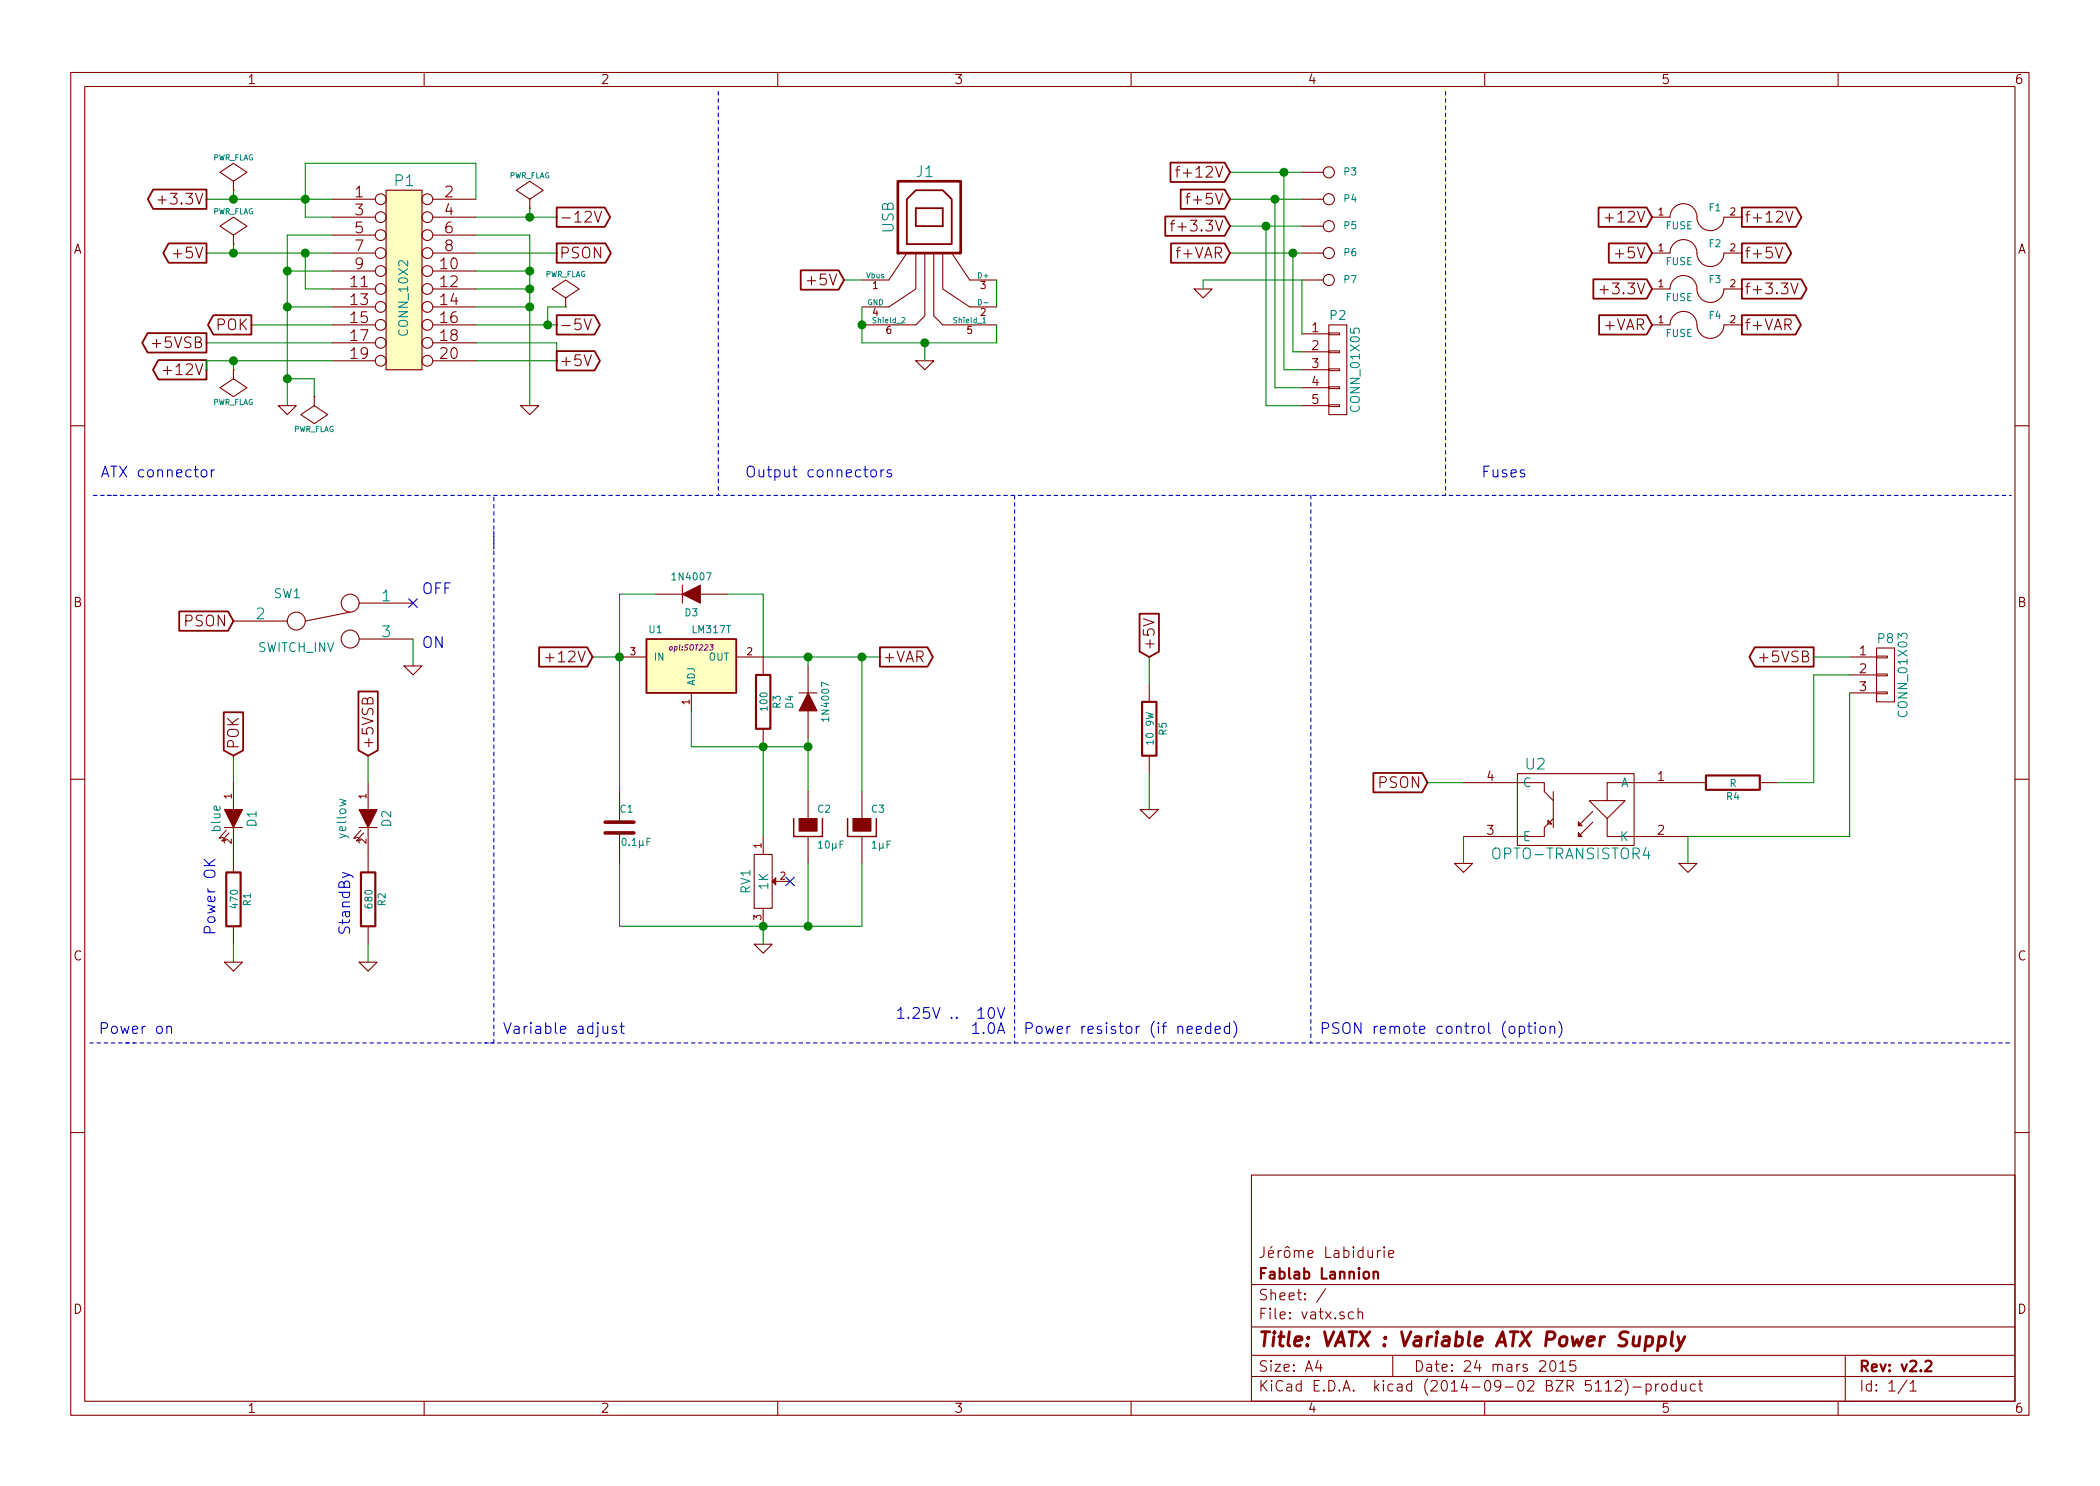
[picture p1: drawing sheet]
EESchema Schematic File Version 2
LIBS:power
LIBS:device
LIBS:transistors
LIBS:conn
LIBS:linear
LIBS:regul
LIBS:74xx
LIBS:cmos4000
LIBS:adc-dac
LIBS:memory
LIBS:xilinx
LIBS:special
LIBS:microcontrollers
LIBS:dsp
LIBS:microchip
LIBS:analog_switches
LIBS:motorola
LIBS:texas
LIBS:intel
LIBS:audio
LIBS:interface
LIBS:digital-audio
LIBS:philips
LIBS:display
LIBS:cypress
LIBS:siliconi
LIBS:opto
LIBS:atmel
LIBS:contrib
LIBS:valves
LIBS:vatx-cache
EELAYER 24 0
EELAYER END
$Descr A4 11693 8268
encoding utf-8
Sheet 1 1
Title "VATX : Variable ATX Power Supply"
Date "24 mars 2015"
Rev "v2.2"
Comp "Fablab Lannion"
Comment1 "Jérôme Labidurie"
Comment2 ""
Comment3 ""
Comment4 ""
$EndDescr
$Comp
L CONN_10X2 P1
U 1 1
P 2250 1550
F 0 "P1" H 2250 2100 60  0000 C CNN
F 1 "CONN_10X2" V 2250 1450 50  0000 C CNN
F 2 "atx:ATX_NON_90DEG" H 2250 1550 60  0001 C CNN
F 3 "" H 2250 1550 60  0000 C CNN
	1    2250 1550
	1    0    0    -1  
$EndComp
Wire Wire Line
	1150 1100 1850 1100
Text GLabel 1150 1100 0    60   Output ~ 0
+3.3V
Wire Wire Line
	1700 1200 1850 1200
Wire Wire Line
	1700 900  1700 1200
Connection ~ 1700 1100
Wire Wire Line
	2650 1100 2650 900 
Wire Wire Line
	2650 900  1700 900 
Wire Wire Line
	1850 1400 1150 1400
Text GLabel 1150 1400 0    60   Output ~ 0
+5V
Wire Wire Line
	1850 1300 1600 1300
Wire Wire Line
	1600 1300 1600 2250
$Comp
L GND #PWR01
U 1 1
P 1600 2250
F 0 "#PWR01" H 1600 2250 30  0001 C CNN
F 1 "GND" H 1600 2180 30  0001 C CNN
F 2 "" H 1600 2250 60  0000 C CNN
F 3 "" H 1600 2250 60  0000 C CNN
	1    1600 2250
	1    0    0    -1  
$EndComp
Wire Wire Line
	1850 1500 1600 1500
Connection ~ 1600 1500
Wire Wire Line
	1850 1600 1700 1600
Wire Wire Line
	1700 1600 1700 1400
Connection ~ 1700 1400
Wire Wire Line
	1850 1700 1600 1700
Connection ~ 1600 1700
Wire Wire Line
	1850 1800 1400 1800
Wire Wire Line
	1850 2000 1150 2000
Wire Wire Line
	2650 1300 2950 1300
Wire Wire Line
	2950 1300 2950 2250
$Comp
L GND #PWR02
U 1 1
P 2950 2250
F 0 "#PWR02" H 2950 2250 30  0001 C CNN
F 1 "GND" H 2950 2180 30  0001 C CNN
F 2 "" H 2950 2250 60  0000 C CNN
F 3 "" H 2950 2250 60  0000 C CNN
	1    2950 2250
	1    0    0    -1  
$EndComp
Wire Wire Line
	2650 1500 2950 1500
Connection ~ 2950 1500
Wire Wire Line
	2650 1600 2950 1600
Connection ~ 2950 1600
Wire Wire Line
	2650 1700 2950 1700
Connection ~ 2950 1700
Wire Wire Line
	2650 1800 3100 1800
Wire Wire Line
	2650 1900 3100 1900
Wire Wire Line
	2650 2000 3100 2000
Wire Wire Line
	3100 2000 3100 1900
Wire Wire Line
	1850 1900 1150 1900
Text GLabel 1150 1900 0    60   Output ~ 0
+5VSB
Text GLabel 1150 2050 0    60   Output ~ 0
+12V
Wire Wire Line
	1150 2000 1150 2050
Text GLabel 1400 1800 0    60   Output ~ 0
POK
Wire Wire Line
	2650 1200 3100 1200
Text GLabel 3100 1200 2    60   Output ~ 0
-12V
Wire Wire Line
	2650 1400 3100 1400
Text GLabel 3100 1400 2    60   Output ~ 0
PSON
Text GLabel 3100 1800 2    60   Output ~ 0
-5V
Text GLabel 3100 2000 2    60   Output ~ 0
+5V
Text Notes 1200 2650 2    60   ~ 0
ATX connector
$Comp
L SWITCH_INV SW1
U 1 1
P 1800 3450
F 0 "SW1" H 1600 3600 50  0000 C CNN
F 1 "SWITCH_INV" H 1650 3300 50  0000 C CNN
F 2 "opl:TS-1101F" H 1800 3450 60  0001 C CNN
F 3 "" H 1800 3450 60  0000 C CNN
	1    1800 3450
	1    0    0    -1  
$EndComp
Text GLabel 1300 3450 0    60   Input ~ 0
PSON
Wire Wire Line
	2300 3550 2300 3700
$Comp
L GND #PWR03
U 1 1
P 2300 3700
F 0 "#PWR03" H 2300 3700 30  0001 C CNN
F 1 "GND" H 2300 3630 30  0001 C CNN
F 2 "" H 2300 3700 60  0000 C CNN
F 3 "" H 2300 3700 60  0000 C CNN
	1    2300 3700
	1    0    0    -1  
$EndComp
NoConn ~ 2300 3350
$Comp
L LED D1
U 1 1
P 1300 4550
F 0 "D1" H 1300 4650 50  0000 C CNN
F 1 "blue" H 1300 4450 50  0000 C CNN
F 2 "LEDs:LED-0603" H 1300 4550 60  0001 C CNN
F 3 "" H 1300 4550 60  0000 C CNN
	1    1300 4550
	0    1    1    0   
$EndComp
$Comp
L R R1
U 1 1
P 1300 5000
F 0 "R1" V 1380 5000 40  0000 C CNN
F 1 "470" V 1307 5001 40  0000 C CNN
F 2 "Resistors_SMD:R_0603" V 1230 5000 30  0001 C CNN
F 3 "" H 1300 5000 30  0000 C CNN
	1    1300 5000
	1    0    0    -1  
$EndComp
Wire Wire Line
	1300 5250 1300 5350
Wire Wire Line
	1300 4350 1300 4200
$Comp
L GND #PWR04
U 1 1
P 1300 5350
F 0 "#PWR04" H 1300 5350 30  0001 C CNN
F 1 "GND" H 1300 5280 30  0001 C CNN
F 2 "" H 1300 5350 60  0000 C CNN
F 3 "" H 1300 5350 60  0000 C CNN
	1    1300 5350
	1    0    0    -1  
$EndComp
Text GLabel 1300 4200 1    60   Input ~ 0
POK
Text Notes 1200 5200 1    60   ~ 0
Power OK
$Comp
L LED D2
U 1 1
P 2050 4550
F 0 "D2" H 2050 4650 50  0000 C CNN
F 1 "yellow" H 2050 4400 50  0000 C CNN
F 2 "LEDs:LED-0603" H 2050 4550 60  0001 C CNN
F 3 "" H 2050 4550 60  0000 C CNN
	1    2050 4550
	0    1    1    0   
$EndComp
$Comp
L R R2
U 1 1
P 2050 5000
F 0 "R2" V 2130 5000 40  0000 C CNN
F 1 "680" V 2057 5001 40  0000 C CNN
F 2 "Resistors_SMD:R_0603" V 1980 5000 30  0001 C CNN
F 3 "" H 2050 5000 30  0000 C CNN
	1    2050 5000
	1    0    0    -1  
$EndComp
Wire Wire Line
	2050 5250 2050 5350
Wire Wire Line
	2050 4350 2050 4200
$Comp
L GND #PWR05
U 1 1
P 2050 5350
F 0 "#PWR05" H 2050 5350 30  0001 C CNN
F 1 "GND" H 2050 5280 30  0001 C CNN
F 2 "" H 2050 5350 60  0000 C CNN
F 3 "" H 2050 5350 60  0000 C CNN
	1    2050 5350
	1    0    0    -1  
$EndComp
Text GLabel 2050 4200 1    60   Input ~ 0
+5VSB
Text Notes 1950 5200 1    60   ~ 0
StandBy
Wire Notes Line
	600  2750 11200 2750
Wire Notes Line
	2750 2950 2750 5800
Wire Notes Line
	2750 5800 700  5800
$Comp
L LM317T U1
U 1 1
P 3850 3700
F 0 "U1" H 3650 3900 40  0000 C CNN
F 1 "LM317T" H 3850 3900 40  0000 L CNN
F 2 "opl:SOT223" H 3850 3800 30  0000 C CIN
F 3 "" H 3850 3700 60  0000 C CNN
	1    3850 3700
	1    0    0    -1  
$EndComp
Wire Wire Line
	3450 3650 3300 3650
Text GLabel 3300 3650 0    60   Input ~ 0
+12V
Wire Wire Line
	4250 3650 4900 3650
$Comp
L R R3
U 1 1
P 4250 3900
F 0 "R3" V 4330 3900 40  0000 C CNN
F 1 "100" V 4257 3901 40  0000 C CNN
F 2 "Resistors_SMD:R_0603" V 4180 3900 30  0001 C CNN
F 3 "" H 4250 3900 30  0000 C CNN
	1    4250 3900
	1    0    0    -1  
$EndComp
Wire Wire Line
	3850 3950 3850 4150
Wire Wire Line
	3850 4150 4500 4150
$Comp
L GND #PWR06
U 1 1
P 4250 5250
F 0 "#PWR06" H 4250 5250 30  0001 C CNN
F 1 "GND" H 4250 5180 30  0001 C CNN
F 2 "" H 4250 5250 60  0000 C CNN
F 3 "" H 4250 5250 60  0000 C CNN
	1    4250 5250
	1    0    0    -1  
$EndComp
Text GLabel 4900 3650 2    60   Output ~ 0
+VAR
$Comp
L POT RV1
U 1 1
P 4250 4900
F 0 "RV1" H 4250 4800 50  0000 C CNN
F 1 "1K" H 4250 4900 50  0000 C CNN
F 2 "Potentiometers:Potentiometer_Alps-RK16-single_largePads" H 4250 4900 60  0001 C CNN
F 3 "" H 4250 4900 60  0000 C CNN
	1    4250 4900
	0    1    1    0   
$EndComp
Wire Wire Line
	4250 5150 4250 5250
Text GLabel 9200 1200 0    60   Input ~ 0
+12V
Wire Wire Line
	6850 950  7250 950 
$Comp
L CONN_1 P3
U 1 1
P 7400 950
F 0 "P3" H 7480 950 40  0000 L CNN
F 1 "CONN_1" H 7400 1005 30  0001 C CNN
F 2 "atx:Banana_single_6mmDrill" H 7400 950 60  0001 C CNN
F 3 "" H 7400 950 60  0000 C CNN
	1    7400 950 
	1    0    0    -1  
$EndComp
Text GLabel 9200 1400 0    60   Input ~ 0
+5V
Wire Wire Line
	6850 1100 7250 1100
$Comp
L CONN_1 P4
U 1 1
P 7400 1100
F 0 "P4" H 7480 1100 40  0000 L CNN
F 1 "CONN_1" H 7400 1155 30  0001 C CNN
F 2 "atx:Banana_single_6mmDrill" H 7400 1100 60  0001 C CNN
F 3 "" H 7400 1100 60  0000 C CNN
	1    7400 1100
	1    0    0    -1  
$EndComp
Text GLabel 9200 1600 0    60   Input ~ 0
+3.3V
Wire Wire Line
	6850 1250 7250 1250
$Comp
L CONN_1 P5
U 1 1
P 7400 1250
F 0 "P5" H 7480 1250 40  0000 L CNN
F 1 "CONN_1" H 7400 1305 30  0001 C CNN
F 2 "atx:Banana_single_6mmDrill" H 7400 1250 60  0001 C CNN
F 3 "" H 7400 1250 60  0000 C CNN
	1    7400 1250
	1    0    0    -1  
$EndComp
Text GLabel 9200 1800 0    60   Input ~ 0
+VAR
Wire Wire Line
	6850 1400 7250 1400
$Comp
L CONN_1 P6
U 1 1
P 7400 1400
F 0 "P6" H 7480 1400 40  0000 L CNN
F 1 "CONN_1" H 7400 1455 30  0001 C CNN
F 2 "atx:Banana_single_6mmDrill" H 7400 1400 60  0001 C CNN
F 3 "" H 7400 1400 60  0000 C CNN
	1    7400 1400
	1    0    0    -1  
$EndComp
Wire Wire Line
	6700 1550 7250 1550
$Comp
L CONN_1 P7
U 1 1
P 7400 1550
F 0 "P7" H 7480 1550 40  0000 L CNN
F 1 "CONN_1" H 7400 1605 30  0001 C CNN
F 2 "atx:Banana_single_6mmDrill" H 7400 1550 60  0001 C CNN
F 3 "" H 7400 1550 60  0000 C CNN
	1    7400 1550
	1    0    0    -1  
$EndComp
$Comp
L GND #PWR07
U 1 1
P 6700 1600
F 0 "#PWR07" H 6700 1600 30  0001 C CNN
F 1 "GND" H 6700 1530 30  0001 C CNN
F 2 "" H 6700 1600 60  0000 C CNN
F 3 "" H 6700 1600 60  0000 C CNN
	1    6700 1600
	1    0    0    -1  
$EndComp
Wire Wire Line
	6700 1550 6700 1600
$Comp
L GND #PWR08
U 1 1
P 5150 2000
F 0 "#PWR08" H 5150 2000 30  0001 C CNN
F 1 "GND" H 5150 1930 30  0001 C CNN
F 2 "" H 5150 2000 60  0000 C CNN
F 3 "" H 5150 2000 60  0000 C CNN
	1    5150 2000
	1    0    0    -1  
$EndComp
Wire Notes Line
	4000 2750 4000 500 
Wire Notes Line
	2750 3050 2750 2750
Wire Notes Line
	650  2750 500  2750
Wire Notes Line
	750  5800 500  5800
Text Notes 4150 2650 0    60   ~ 0
Output connectors
Text Notes 550  5750 0    60   ~ 0
Power on
Wire Notes Line
	2700 5800 11200 5800
Wire Notes Line
	5650 5800 5650 2750
Text Notes 2800 5750 0    60   ~ 0
Variable adjust
$Comp
L DIODE D3
U 1 1
P 3850 3300
F 0 "D3" H 3850 3400 40  0000 C CNN
F 1 "1N4007" H 3850 3200 40  0000 C CNN
F 2 "opl:DO-214AC" H 3850 3300 60  0001 C CNN
F 3 "" H 3850 3300 60  0000 C CNN
	1    3850 3300
	-1   0    0    1   
$EndComp
Wire Wire Line
	4250 3650 4250 3300
Wire Wire Line
	4250 3300 4050 3300
Wire Wire Line
	3650 3300 3450 3300
Wire Wire Line
	3450 3300 3450 4400
$Comp
L DIODE D4
U 1 1
P 4500 3900
F 0 "D4" H 4500 4000 40  0000 C CNN
F 1 "1N4007" H 4500 3800 40  0000 C CNN
F 2 "opl:DO-214AC" H 4500 3900 60  0001 C CNN
F 3 "" H 4500 3900 60  0000 C CNN
	1    4500 3900
	0    -1   -1   0   
$EndComp
Wire Wire Line
	4500 4100 4500 4400
Connection ~ 4250 4150
Wire Wire Line
	4500 3700 4500 3650
Connection ~ 4500 3650
$Comp
L CAPAPOL C3
U 1 1
P 4800 4600
F 0 "C3" H 4850 4700 40  0000 L CNN
F 1 "1µF" H 4850 4500 40  0000 L CNN
F 2 "SMD_Packages:SMD-0805" H 4900 4450 30  0001 C CNN
F 3 "" H 4800 4600 300 0000 C CNN
	1    4800 4600
	1    0    0    -1  
$EndComp
$Comp
L CAPAPOL C2
U 1 1
P 4500 4600
F 0 "C2" H 4550 4700 40  0000 L CNN
F 1 "10µF" H 4550 4500 40  0000 L CNN
F 2 "SMD_Packages:SMD-0805" H 4600 4450 30  0001 C CNN
F 3 "" H 4500 4600 300 0000 C CNN
	1    4500 4600
	1    0    0    -1  
$EndComp
Wire Wire Line
	4800 4400 4800 3650
Connection ~ 4800 3650
Wire Wire Line
	4800 5150 4800 4800
Wire Wire Line
	3450 5150 4800 5150
Connection ~ 4500 5150
Connection ~ 4500 4150
Wire Wire Line
	4500 4800 4500 5150
Connection ~ 3450 3650
Wire Wire Line
	3450 4800 3450 5150
Connection ~ 4250 5150
$Comp
L C C1
U 1 1
P 3450 4600
F 0 "C1" H 3450 4700 40  0000 L CNN
F 1 "0.1µF" H 3456 4515 40  0000 L CNN
F 2 "SMD_Packages:SMD-0603_c" H 3488 4450 30  0001 C CNN
F 3 "" H 3450 4600 60  0000 C CNN
	1    3450 4600
	1    0    0    -1  
$EndComp
NoConn ~ 4400 4900
$Comp
L PWR_FLAG #FLG09
U 1 1
P 1300 1350
F 0 "#FLG09" H 1300 1445 30  0001 C CNN
F 1 "PWR_FLAG" H 1300 1530 30  0000 C CNN
F 2 "" H 1300 1350 60  0000 C CNN
F 3 "" H 1300 1350 60  0000 C CNN
	1    1300 1350
	1    0    0    -1  
$EndComp
Wire Wire Line
	1300 1400 1300 1350
Connection ~ 1300 1400
Wire Wire Line
	1600 2100 1750 2100
Wire Wire Line
	1750 2100 1750 2200
Connection ~ 1600 2100
$Comp
L PWR_FLAG #FLG010
U 1 1
P 1750 2200
F 0 "#FLG010" H 1750 2295 30  0001 C CNN
F 1 "PWR_FLAG" H 1750 2380 30  0000 C CNN
F 2 "" H 1750 2200 60  0000 C CNN
F 3 "" H 1750 2200 60  0000 C CNN
	1    1750 2200
	-1   0    0    1   
$EndComp
$Comp
L PWR_FLAG #FLG011
U 1 1
P 1300 1050
F 0 "#FLG011" H 1300 1145 30  0001 C CNN
F 1 "PWR_FLAG" H 1300 1230 30  0000 C CNN
F 2 "" H 1300 1050 60  0000 C CNN
F 3 "" H 1300 1050 60  0000 C CNN
	1    1300 1050
	1    0    0    -1  
$EndComp
$Comp
L PWR_FLAG #FLG012
U 1 1
P 2950 1150
F 0 "#FLG012" H 2950 1245 30  0001 C CNN
F 1 "PWR_FLAG" H 2950 1330 30  0000 C CNN
F 2 "" H 2950 1150 60  0000 C CNN
F 3 "" H 2950 1150 60  0000 C CNN
	1    2950 1150
	1    0    0    -1  
$EndComp
$Comp
L PWR_FLAG #FLG013
U 1 1
P 1300 2050
F 0 "#FLG013" H 1300 2145 30  0001 C CNN
F 1 "PWR_FLAG" H 1300 2230 30  0000 C CNN
F 2 "" H 1300 2050 60  0000 C CNN
F 3 "" H 1300 2050 60  0000 C CNN
	1    1300 2050
	-1   0    0    1   
$EndComp
Wire Wire Line
	1300 2050 1300 2000
Connection ~ 1300 2000
Wire Wire Line
	1300 1100 1300 1050
Connection ~ 1300 1100
Wire Wire Line
	2950 1150 2950 1200
Connection ~ 2950 1200
$Comp
L PWR_FLAG #FLG014
U 1 1
P 3150 1700
F 0 "#FLG014" H 3150 1795 30  0001 C CNN
F 1 "PWR_FLAG" H 3150 1880 30  0000 C CNN
F 2 "" H 3150 1700 60  0000 C CNN
F 3 "" H 3150 1700 60  0000 C CNN
	1    3150 1700
	1    0    0    -1  
$EndComp
Wire Wire Line
	3150 1700 3050 1700
Wire Wire Line
	3050 1700 3050 1800
Connection ~ 3050 1800
Text Notes 5600 5750 2    60   ~ 0
1.25V ..  10V\n1.0A
Text Notes 8250 2650 0    60   ~ 0
Fuses
Text Notes 2350 3300 0    60   ~ 0
OFF
Text Notes 2350 3600 0    60   ~ 0
ON
$Comp
L USB J1
U 1 1
P 5200 1350
F 0 "J1" H 5150 1750 60  0000 C CNN
F 1 "USB" V 4950 1500 60  0000 C CNN
F 2 "opl:4P-2.0-90D" H 5200 1350 60  0001 C CNN
F 3 "" H 5200 1350 60  0000 C CNN
	1    5200 1350
	1    0    0    -1  
$EndComp
Wire Wire Line
	4700 1550 4800 1550
Wire Wire Line
	4800 1700 4800 1900
Wire Wire Line
	4800 1900 5550 1900
Wire Wire Line
	5150 1900 5150 2000
Connection ~ 4800 1800
Wire Wire Line
	5550 1900 5550 1800
Connection ~ 5150 1900
$Comp
L FUSE F1
U 1 1
P 9450 1200
F 0 "F1" H 9550 1250 40  0000 C CNN
F 1 "FUSE" H 9350 1150 40  0000 C CNN
F 2 "SMD_Packages:SMD-1206" H 9450 1200 60  0001 C CNN
F 3 "" H 9450 1200 60  0000 C CNN
	1    9450 1200
	1    0    0    -1  
$EndComp
$Comp
L FUSE F2
U 1 1
P 9450 1400
F 0 "F2" H 9550 1450 40  0000 C CNN
F 1 "FUSE" H 9350 1350 40  0000 C CNN
F 2 "SMD_Packages:SMD-1206" H 9450 1400 60  0001 C CNN
F 3 "" H 9450 1400 60  0000 C CNN
	1    9450 1400
	1    0    0    -1  
$EndComp
$Comp
L FUSE F3
U 1 1
P 9450 1600
F 0 "F3" H 9550 1650 40  0000 C CNN
F 1 "FUSE" H 9350 1550 40  0000 C CNN
F 2 "SMD_Packages:SMD-1206" H 9450 1600 60  0001 C CNN
F 3 "" H 9450 1600 60  0000 C CNN
	1    9450 1600
	1    0    0    -1  
$EndComp
$Comp
L FUSE F4
U 1 1
P 9450 1800
F 0 "F4" H 9550 1850 40  0000 C CNN
F 1 "FUSE" H 9350 1750 40  0000 C CNN
F 2 "SMD_Packages:SMD-1206" H 9450 1800 60  0001 C CNN
F 3 "" H 9450 1800 60  0000 C CNN
	1    9450 1800
	1    0    0    -1  
$EndComp
Text GLabel 9700 1200 2    60   Output ~ 0
f+12V
Text GLabel 9700 1400 2    60   Output ~ 0
f+5V
Text GLabel 9700 1600 2    60   Output ~ 0
f+3.3V
Text GLabel 9700 1800 2    60   Output ~ 0
f+VAR
Text GLabel 6850 950  0    60   Input ~ 0
f+12V
Text GLabel 6850 1100 0    60   Input ~ 0
f+5V
Text GLabel 6850 1250 0    60   Input ~ 0
f+3.3V
Text GLabel 6850 1400 0    60   Input ~ 0
f+VAR
Wire Notes Line
	8050 2750 8050 500 
Wire Wire Line
	5550 1550 5550 1700
Text GLabel 6400 3650 1    60   Input ~ 0
+5V
$Comp
L R R5
U 1 1
P 6400 4050
F 0 "R5" V 6480 4050 40  0000 C CNN
F 1 "10 9W" V 6407 4051 40  0000 C CNN
F 2 "Resistors_ThroughHole:Resistor_Horizontal_RM25mm" V 6330 4050 30  0001 C CNN
F 3 "" H 6400 4050 30  0000 C CNN
	1    6400 4050
	1    0    0    -1  
$EndComp
$Comp
L GND #PWR015
U 1 1
P 6400 4500
F 0 "#PWR015" H 6400 4500 30  0001 C CNN
F 1 "GND" H 6400 4430 30  0001 C CNN
F 2 "" H 6400 4500 60  0000 C CNN
F 3 "" H 6400 4500 60  0000 C CNN
	1    6400 4500
	1    0    0    -1  
$EndComp
Wire Wire Line
	6400 3650 6400 3800
Wire Wire Line
	6400 4300 6400 4500
Wire Notes Line
	7300 5800 7300 2750
Text Notes 5700 5750 0    60   ~ 0
Power resistor (if needed)
Wire Wire Line
	4250 4150 4250 4650
$Comp
L CONN_01X05 P2
U 1 1
P 7450 2050
F 0 "P2" H 7450 2350 50  0000 C CNN
F 1 "CONN_01X05" V 7550 2050 50  0000 C CNN
F 2 "Pin_Headers:Pin_Header_Straight_1x05" H 7450 2050 60  0001 C CNN
F 3 "" H 7450 2050 60  0000 C CNN
	1    7450 2050
	1    0    0    -1  
$EndComp
Wire Wire Line
	7250 1550 7250 1850
Wire Wire Line
	7250 1950 7200 1950
Wire Wire Line
	7200 1950 7200 1400
Connection ~ 7200 1400
Wire Wire Line
	7250 2050 7150 2050
Wire Wire Line
	7250 2150 7100 2150
Wire Wire Line
	7250 2250 7050 2250
Wire Wire Line
	7150 2050 7150 950 
Connection ~ 7150 950 
Wire Wire Line
	7100 2150 7100 1100
Connection ~ 7100 1100
Wire Wire Line
	7050 2250 7050 1250
Connection ~ 7050 1250
$Comp
L OPTO-TRANSISTOR4 U2
U 1 1
P 8750 4500
F 0 "U2" H 8950 4750 60  0000 C CNN
F 1 "OPTO-TRANSISTOR4" H 8750 4250 60  0000 C CNN
F 2 "Opto-Devices:Optocoupler_SMD_HandSoldering_KPC357_LTV35x_PC357_SingleChannel" H 8750 4500 60  0001 C CNN
F 3 "" H 8750 4500 60  0000 C CNN
	1    8750 4500
	-1   0    0    -1  
$EndComp
$Comp
L R R4
U 1 1
P 9650 4350
F 0 "R4" V 9730 4350 40  0000 C CNN
F 1 "R" V 9657 4351 40  0000 C CNN
F 2 "Resistors_SMD:R_0603_HandSoldering" V 9580 4350 30  0001 C CNN
F 3 "" H 9650 4350 30  0000 C CNN
	1    9650 4350
	0    1    1    0   
$EndComp
$Comp
L GND #PWR016
U 1 1
P 9400 4800
F 0 "#PWR016" H 9400 4800 30  0001 C CNN
F 1 "GND" H 9400 4730 30  0001 C CNN
F 2 "" H 9400 4800 60  0000 C CNN
F 3 "" H 9400 4800 60  0000 C CNN
	1    9400 4800
	1    0    0    -1  
$EndComp
Wire Wire Line
	9400 4650 9400 4800
Text GLabel 7950 4350 0    60   Input ~ 0
PSON
$Comp
L GND #PWR017
U 1 1
P 8150 4800
F 0 "#PWR017" H 8150 4800 30  0001 C CNN
F 1 "GND" H 8150 4730 30  0001 C CNN
F 2 "" H 8150 4800 60  0000 C CNN
F 3 "" H 8150 4800 60  0000 C CNN
	1    8150 4800
	1    0    0    -1  
$EndComp
Wire Wire Line
	7950 4350 8150 4350
Wire Wire Line
	8150 4650 8150 4800
Text GLabel 10100 3650 0    60   Output ~ 0
+5VSB
$Comp
L CONN_01X03 P8
U 1 1
P 10500 3750
F 0 "P8" H 10500 3950 50  0000 C CNN
F 1 "CONN_01X03" V 10600 3750 50  0000 C CNN
F 2 "Pin_Headers:Pin_Header_Straight_1x03" H 10500 3750 60  0001 C CNN
F 3 "" H 10500 3750 60  0000 C CNN
	1    10500 3750
	1    0    0    -1  
$EndComp
Wire Wire Line
	10300 3650 10100 3650
Wire Wire Line
	10300 3750 10100 3750
Wire Wire Line
	10100 3750 10100 4350
Wire Wire Line
	10100 4350 9900 4350
Wire Wire Line
	10300 3850 10300 4650
Wire Wire Line
	10300 4650 9400 4650
Text Notes 7350 5750 0    60   ~ 0
PSON remote control (option)
Text GLabel 4700 1550 0    60   Input ~ 0
+5V
$EndSCHEMATC
